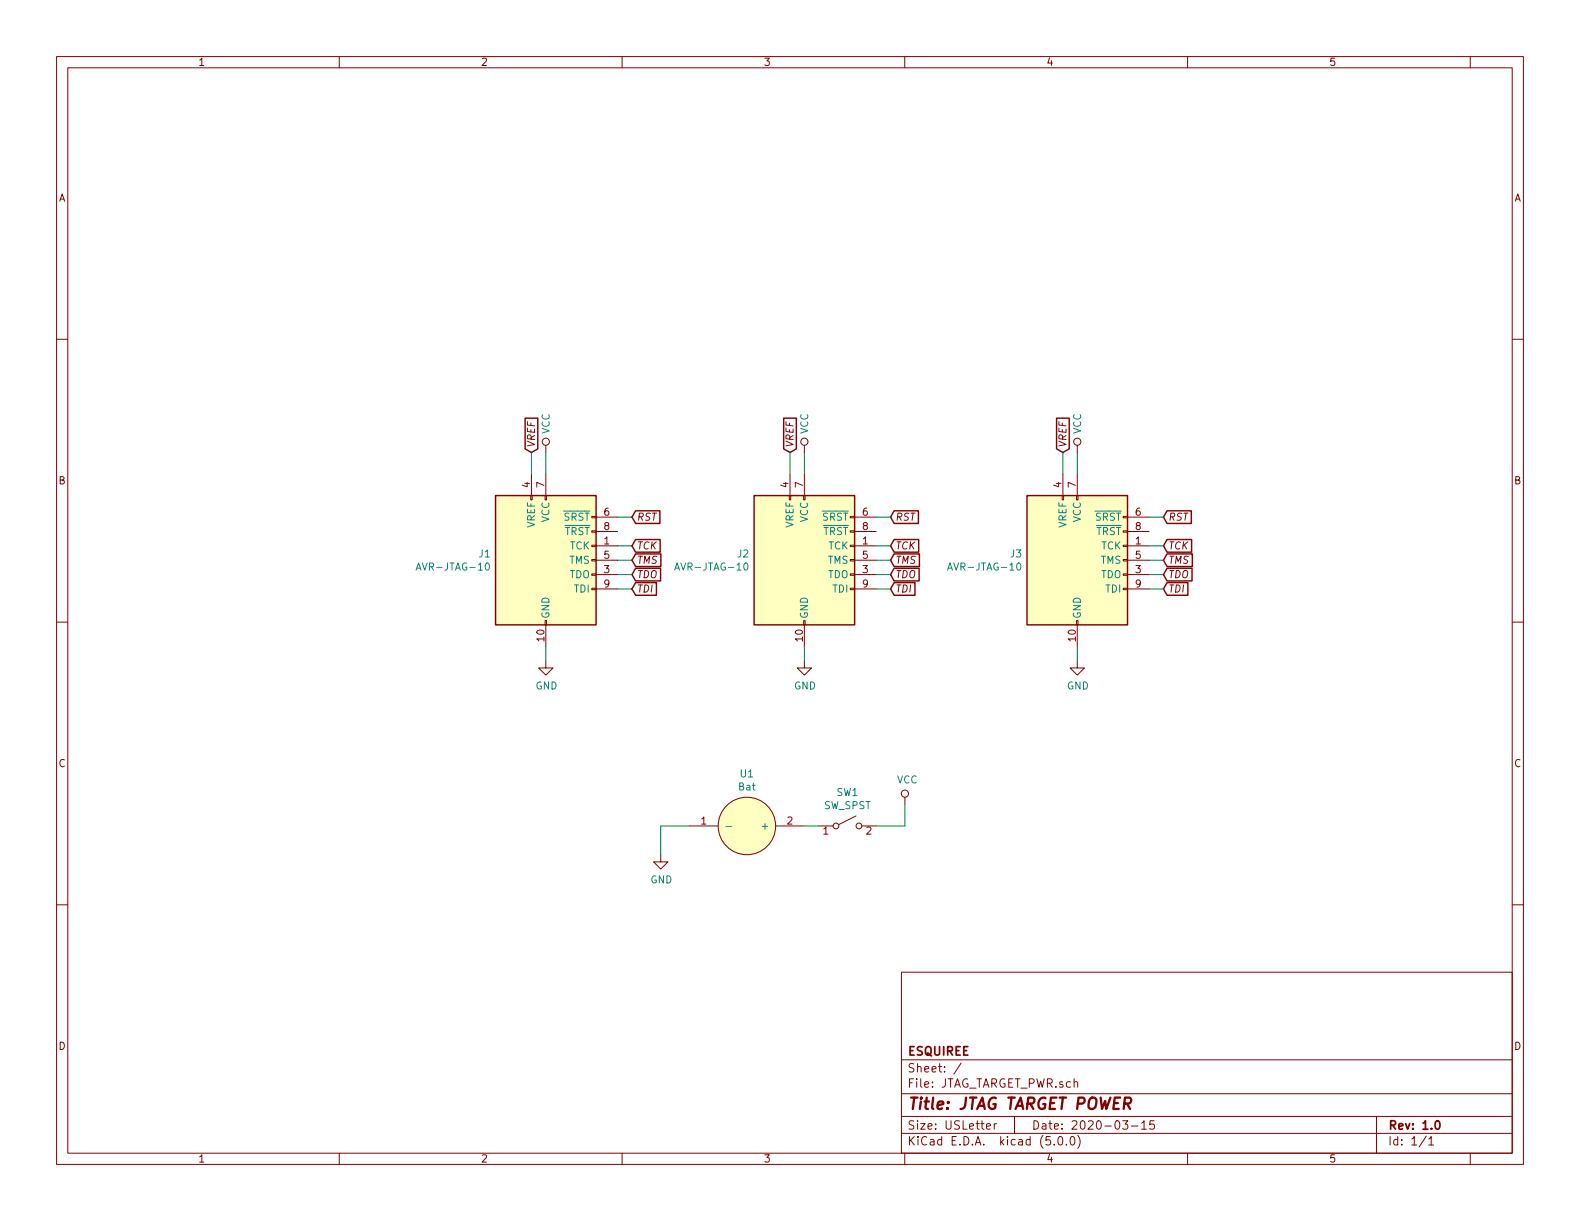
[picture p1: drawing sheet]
EESchema Schematic File Version 4
EELAYER 26 0
EELAYER END
$Descr USLetter 11000 8500
encoding utf-8
Sheet 1 1
Title "JTAG TARGET POWER"
Date "2020-03-15"
Rev "1.0"
Comp "ESQUIREE"
Comment1 ""
Comment2 ""
Comment3 ""
Comment4 ""
$EndDescr
$Comp
L ALS31313:Bat U1
U 1 1
P 5200 5750
F 0 "U1" H 5200 6115 50  0000 C CNN
F 1 "Bat" H 5200 6024 50  0000 C CNN
F 2 "TEST:CR2032 Housing" H 5200 5750 50  0001 C CNN
F 3 "" H 5200 5750 50  0001 C CNN
	1    5200 5750
	1    0    0    -1  
$EndComp
$Comp
L Switch:SW_SPST SW1
U 1 1
P 5900 5750
F 0 "SW1" H 5900 5985 50  0000 C CNN
F 1 "SW_SPST" H 5900 5894 50  0000 C CNN
F 2 "TEST:Single Dip Siwtch" H 5900 5750 50  0001 C CNN
F 3 "" H 5900 5750 50  0001 C CNN
	1    5900 5750
	1    0    0    -1  
$EndComp
Text GLabel 4400 3600 2    50   Input Italic 0
RST
Text GLabel 4400 3800 2    50   Input Italic 0
TCK
Text GLabel 4400 3900 2    50   Input Italic 0
TMS
Text GLabel 4400 4000 2    50   Input Italic 0
TDO
Text GLabel 4400 4100 2    50   Input Italic 0
TDI
$Comp
L Connector:AVR-JTAG-10 J1
U 1 1
P 3800 3900
F 0 "J1" H 3420 3946 50  0000 R CNN
F 1 "AVR-JTAG-10" H 3420 3855 50  0000 R CNN
F 2 "Pin_Headers:Pin_Header_Straight_2x05_Pitch1.27mm" V 3650 4050 50  0001 C CNN
F 3 " ~" H 2525 3350 50  0001 C CNN
	1    3800 3900
	1    0    0    -1  
$EndComp
Wire Wire Line
	4400 3600 4300 3600
Wire Wire Line
	4400 3800 4300 3800
Wire Wire Line
	4400 3900 4300 3900
Wire Wire Line
	4400 4000 4300 4000
Wire Wire Line
	4400 4100 4300 4100
$Comp
L power:GND #PWR0101
U 1 1
P 3800 4600
F 0 "#PWR0101" H 3800 4350 50  0001 C CNN
F 1 "GND" H 3805 4427 50  0000 C CNN
F 2 "" H 3800 4600 50  0001 C CNN
F 3 "" H 3800 4600 50  0001 C CNN
	1    3800 4600
	1    0    0    -1  
$EndComp
$Comp
L power:GND #PWR0102
U 1 1
P 4600 5950
F 0 "#PWR0102" H 4600 5700 50  0001 C CNN
F 1 "GND" H 4605 5777 50  0000 C CNN
F 2 "" H 4600 5950 50  0001 C CNN
F 3 "" H 4600 5950 50  0001 C CNN
	1    4600 5950
	1    0    0    -1  
$EndComp
$Comp
L power:VCC #PWR0103
U 1 1
P 3800 3150
F 0 "#PWR0103" H 3800 3000 50  0001 C CNN
F 1 "VCC" V 3800 3350 50  0000 C CNN
F 2 "" H 3800 3150 50  0001 C CNN
F 3 "" H 3800 3150 50  0001 C CNN
	1    3800 3150
	1    0    0    -1  
$EndComp
$Comp
L power:VCC #PWR0104
U 1 1
P 6300 5600
F 0 "#PWR0104" H 6300 5450 50  0001 C CNN
F 1 "VCC" H 6317 5773 50  0000 C CNN
F 2 "" H 6300 5600 50  0001 C CNN
F 3 "" H 6300 5600 50  0001 C CNN
	1    6300 5600
	1    0    0    -1  
$EndComp
Text GLabel 3700 3150 1    50   Input Italic 0
VREF
Wire Wire Line
	3700 3150 3700 3300
Wire Wire Line
	3800 3150 3800 3300
Wire Wire Line
	3800 4600 3800 4500
Wire Wire Line
	4600 5950 4600 5750
Wire Wire Line
	4600 5750 4800 5750
Wire Wire Line
	5600 5750 5700 5750
Wire Wire Line
	6100 5750 6300 5750
Wire Wire Line
	6300 5750 6300 5600
Text GLabel 6200 3600 2    50   Input Italic 0
RST
Text GLabel 6200 3800 2    50   Input Italic 0
TCK
Text GLabel 6200 3900 2    50   Input Italic 0
TMS
Text GLabel 6200 4000 2    50   Input Italic 0
TDO
Text GLabel 6200 4100 2    50   Input Italic 0
TDI
$Comp
L Connector:AVR-JTAG-10 J2
U 1 1
P 5600 3900
F 0 "J2" H 5220 3946 50  0000 R CNN
F 1 "AVR-JTAG-10" H 5220 3855 50  0000 R CNN
F 2 "Pin_Headers:Pin_Header_Straight_2x05_Pitch1.27mm" V 5450 4050 50  0001 C CNN
F 3 " ~" H 4325 3350 50  0001 C CNN
	1    5600 3900
	1    0    0    -1  
$EndComp
Wire Wire Line
	6200 3600 6100 3600
Wire Wire Line
	6200 3800 6100 3800
Wire Wire Line
	6200 3900 6100 3900
Wire Wire Line
	6200 4000 6100 4000
Wire Wire Line
	6200 4100 6100 4100
$Comp
L power:GND #PWR0105
U 1 1
P 5600 4600
F 0 "#PWR0105" H 5600 4350 50  0001 C CNN
F 1 "GND" H 5605 4427 50  0000 C CNN
F 2 "" H 5600 4600 50  0001 C CNN
F 3 "" H 5600 4600 50  0001 C CNN
	1    5600 4600
	1    0    0    -1  
$EndComp
$Comp
L power:VCC #PWR0106
U 1 1
P 5600 3150
F 0 "#PWR0106" H 5600 3000 50  0001 C CNN
F 1 "VCC" V 5600 3350 50  0000 C CNN
F 2 "" H 5600 3150 50  0001 C CNN
F 3 "" H 5600 3150 50  0001 C CNN
	1    5600 3150
	1    0    0    -1  
$EndComp
Text GLabel 5500 3150 1    50   Input Italic 0
VREF
Wire Wire Line
	5500 3150 5500 3300
Wire Wire Line
	5600 3150 5600 3300
Wire Wire Line
	5600 4600 5600 4500
Text GLabel 8100 3600 2    50   Input Italic 0
RST
Text GLabel 8100 3800 2    50   Input Italic 0
TCK
Text GLabel 8100 3900 2    50   Input Italic 0
TMS
Text GLabel 8100 4000 2    50   Input Italic 0
TDO
Text GLabel 8100 4100 2    50   Input Italic 0
TDI
$Comp
L Connector:AVR-JTAG-10 J3
U 1 1
P 7500 3900
F 0 "J3" H 7120 3946 50  0000 R CNN
F 1 "AVR-JTAG-10" H 7120 3855 50  0000 R CNN
F 2 "Pin_Headers:Pin_Header_Straight_2x05_Pitch1.27mm" V 7350 4050 50  0001 C CNN
F 3 " ~" H 6225 3350 50  0001 C CNN
	1    7500 3900
	1    0    0    -1  
$EndComp
Wire Wire Line
	8100 3600 8000 3600
Wire Wire Line
	8100 3800 8000 3800
Wire Wire Line
	8100 3900 8000 3900
Wire Wire Line
	8100 4000 8000 4000
Wire Wire Line
	8100 4100 8000 4100
$Comp
L power:GND #PWR0107
U 1 1
P 7500 4600
F 0 "#PWR0107" H 7500 4350 50  0001 C CNN
F 1 "GND" H 7505 4427 50  0000 C CNN
F 2 "" H 7500 4600 50  0001 C CNN
F 3 "" H 7500 4600 50  0001 C CNN
	1    7500 4600
	1    0    0    -1  
$EndComp
$Comp
L power:VCC #PWR0108
U 1 1
P 7500 3150
F 0 "#PWR0108" H 7500 3000 50  0001 C CNN
F 1 "VCC" V 7500 3350 50  0000 C CNN
F 2 "" H 7500 3150 50  0001 C CNN
F 3 "" H 7500 3150 50  0001 C CNN
	1    7500 3150
	1    0    0    -1  
$EndComp
Text GLabel 7400 3150 1    50   Input Italic 0
VREF
Wire Wire Line
	7400 3150 7400 3300
Wire Wire Line
	7500 3150 7500 3300
Wire Wire Line
	7500 4600 7500 4500
$EndSCHEMATC
